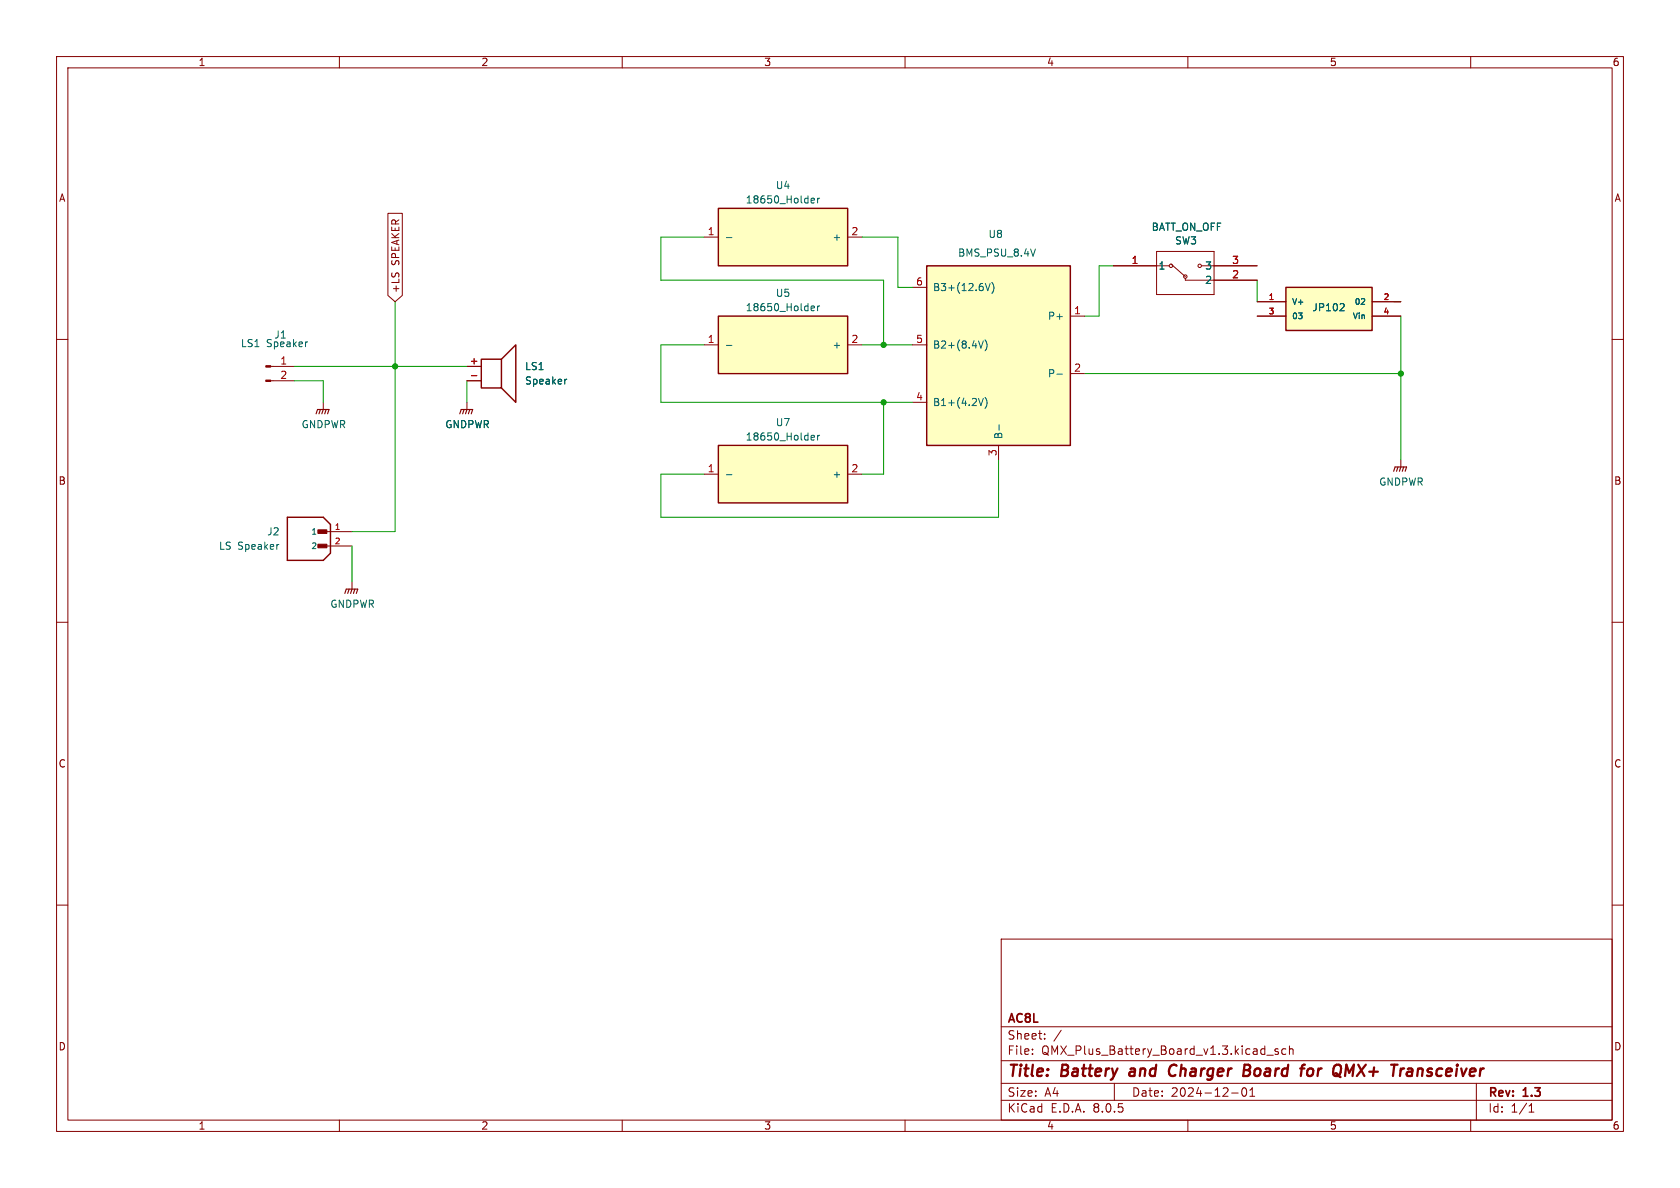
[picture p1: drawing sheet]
<svg xmlns="http://www.w3.org/2000/svg" width="297mm" height="210mm" viewBox="0 0 297 210" stroke-linecap="round" stroke-linejoin="round" font-family="sans-serif">
<g fill="none" stroke="#840000" stroke-width=".18">
<path d="M10 10h277v190h-277zM12 12h273v186h-273zM60 10v2M110 10v2M160 10v2M210 10v2M260 10v2M10 60h2M285 60h2M47.9 64.8h4.2M47.9 67.3h4.2M82.5 71.1v1.3"/>
<path d="M82.5 64.8h2.6M82.5 67.3h2.6M10 110h2M285 110h2M10 160h2M285 160h2M177 166h108v32h-108zM60 198v2M110 198v2M160 198v2M177 194.5h108M177 191.5h108"/>
<path d="M177 187.5h108M177 181.5h108M182.5 186.3v.1M182.5 185.5v.1M184.7 183.6v.1M184.7 182.8v.1M187.6 182.1l-1.3 2M197 191.5v3M210 198v2M217.7 193.2h1.2M220.2 192.4a1 1 0 0 1-.2 1.4 .81 .81 0 0 1-.3-1.4M221 193.8h.8"/>
<path d="M221 192.7l.4-.4v1.5M224 186.5h1.1M226 185.5l-.4-.1-.2 .2 .1 .2 .5 .2v.3h-.6M227.3 185.5l-.4-.1-.3 .3v.4l.1 .2h.6M228 185.5l.2-.1 .3 .1 .1 .9M228 184.9v1.5M260 198v2M261 191.5v6.5M270.3 196.6h.9M270.3 195.5l.4-.4v1.5"/>
</g>
<path d="M199.8 189.5l-.2 .4 .3 .3M206.7 189.7a.63 .63 0 0 0 1 .4M207.6 188.2a.88 .88 0 0 0-.9 .9M219.9 189.2h.7M220 188.2h.7a.49 .49 0 0 1 .3 .5 .49 .49 0 0 1-.4 .5M220.6 189.2l.2 .1a.58 .58 0 0 1-.3 .9h-.7M231.4 189a.5 .5 0 0 1 .8 .3l-.1 .5a.62 .62 0 0 1-.7 .4M238 188.2l.5 1.4 .9-1.4M248.7 190.1l.2 .1 .7-.1M248.9 189l.2-.1 .5 .1v1.2M249.7 189.4h-.7l-.3 .3" fill="none" stroke="#840000" stroke-width=".4"/>
<path d="M81.3 73.2l.2-.8h2.1l-.3 .8M82 72.4l-.2 .8M82.5 72.4l-.2 .8M83.1 72.4l-.3 .8" fill="none" stroke="#840000" stroke-width=".2"/>
<path d="M85.1 63.5h3.5v5.1h-3.5zM88.6 63.5l2.6-2.5v10.1l-2.6-2.5" fill="none" stroke="#840000" stroke-width=".25"/>
<path d="M83.3 66.4h1" fill="none" stroke="#a90000" stroke-width=".18"/>
<path d="M54.3 60.4h.1M100.2 67l-.3 .2" fill="none" stroke="#006464" stroke-width=".18"/>
<g fill="#840000" stroke="#840000" stroke-width=".18">
<path d="M47 67.2h.9v.2h-.9z"/>
<path d="M47 64.6h.9v.3h-.9z"/>
</g>
<path d="M127 78.7h22.9v10.2h-22.9z" fill="#ffffc2"/>
<path d="M127 78.7h22.9v10.2h-22.9z" fill="none" stroke="#840000" stroke-width=".25"/>
<path d="M124.5 83.8h2.5M149.9 83.8h2.5" fill="none" stroke="#840000" stroke-width=".18"/>
<path d="M143.4 77.7h.5M143.4 77l.4-.1 .2 .4-.6 .1M144.5 76.9v.9M144.9 76.9l-.4 .3M128.4 83.9h1" fill="none" stroke="#006464" stroke-width=".18"/>
<path d="M227.3 50.8h15.3v7.6h-15.3z" fill="#ffffc2"/>
<path d="M227.3 50.8h15.3v7.6h-15.3z" fill="none" stroke="#840000" stroke-width=".25"/>
<g fill="none" stroke="#840000" stroke-width=".18">
<path d="M196.8 47h9.9M204.5 44.5h10.1v7.6h-10.1zM207 46.7l2.5 2.2M209.5 49.2v.3h12.7M212.4 47h9.8M222.2 53.3h5.1M222.2 55.9h5.1M242.6 53.3h5M242.6 55.9h5"/>
<circle cx="207" cy="47" r=".3"/>
<circle cx="209.5" cy="48.9" r=".3"/>
<circle cx="212.1" cy="47" r=".3"/>
</g>
<path d="M237.4 53.7l.2 .2v.3l-.7 .7h.7" fill="none" stroke="#006464" stroke-width=".18"/>
<path d="M127 55.9h22.9v10.1h-22.9z" fill="#ffffc2"/>
<path d="M127 55.9h22.9v10.1h-22.9zM50.8 91.4h6.3l1.3 1.3v5.1l-1.3 1.3h-6.3z" fill="none" stroke="#840000" stroke-width=".25"/>
<path d="M57.1 71.1v1.3M124.5 61h2.5M149.9 61h2.5M57.1 94h5.1M57.1 96.5h5.1" fill="none" stroke="#840000" stroke-width=".18"/>
<path d="M143.4 54.9h.5M143.4 54.1h.4l.2 .3-.6 .1M144.5 54.1v.8M144.9 54.1l-.4 .2M128.4 61.1h1M49.2 96.3h.1" fill="none" stroke="#006464" stroke-width=".18"/>
<path d="M55.9 73.2l.2-.8h2.1l-.3 .8M56.6 72.4l-.2 .8M57.1 72.4l-.2 .8M57.7 72.4l-.3 .8" fill="none" stroke="#840000" stroke-width=".2"/>
<g fill="#840000" stroke="#840000" stroke-width=".18">
<path d="M56.2 96.2h1.6v.6h-1.6z"/>
<path d="M56.2 93.7h1.6v.6h-1.6z"/>
</g>
<path d="M163.8 47h25.4v31.7h-25.4z" fill="#ffffc2"/>
<path d="M163.8 47h25.4v31.7h-25.4z" fill="none" stroke="#840000" stroke-width=".25"/>
<path d="M161.3 50.8h2.5M189.2 55.9h2.6M161.3 71.1h2.5M161.3 61h2.5M176.5 78.7v2.6M189.2 66h2.6M62.2 102.9v1.2" fill="none" stroke="#840000" stroke-width=".18"/>
<path d="M174.2 50.1l.4 1.3 .4-1.3M175.3 49.9a1.46 1.46 0 0 1 0 2M183 44l-.4 1.3M173 70.4l.4 1.3 .4-1.3M173 60.3l.4 1.2 .4-1.2M174.1 70.2a1.46 1.46 0 0 1 0 2M174.1 60.1a1.46 1.46 0 0 1 0 1.9M176.6 75.1v1M186.8 66.1h1" fill="none" stroke="#006464" stroke-width=".18"/>
<path d="M61 104.9l.2-.8h2l-.2 .8M61.7 104.1l-.2 .8M62.2 104.1l-.2 .8M62.7 104.1l-.2 .8" fill="none" stroke="#840000" stroke-width=".2"/>
<path d="M127 36.8h22.9v10.2h-22.9z" fill="#ffffc2"/>
<path d="M127 36.8h22.9v10.2h-22.9z" fill="none" stroke="#840000" stroke-width=".25"/>
<g fill="none" stroke="#840000" stroke-width=".18">
<path d="M68.6 37.7h2.5v14.5l-1.3 1.1-1.2-1.1zM124.5 41.9h2.5M149.9 41.9h2.5M196.8 47h7.7M214.6 47h7.6M214.6 49.5h7.6M222.2 53.3h5.1M222.2 55.9h5.1M242.6 53.3h5M242.6 55.9h5M82.5 64.8h2.6M82.5 67.3h2.6"/>
<path d="M247.6 81.3v1.3"/>
</g>
<path d="M143.4 35.8h.5M143.4 35.1l.4-.1 .2 .3-.6 .2M144.5 35v.9M144.9 35l-.4 .3M128.4 42h1M237.4 53.7l.2 .2v.3l-.7 .7h.7M100.2 67l-.3 .2" fill="none" stroke="#006464" stroke-width=".18"/>
<path d="M246.4 83.3l.2-.7h2.1l-.3 .7M247.1 82.6l-.2 .7M247.6 82.6l-.2 .7M248.2 82.6l-.3 .7" fill="none" stroke="#840000" stroke-width=".2"/>
<g fill="none" stroke="#009600" stroke-width=".18">
<path d="M69.8 53.3v40.7h-7.6M124.5 41.9h-7.7v7.6h39.4v11.5M152.4 41.9h6.3v8.9h2.6M196.8 47h-2.5v8.9h-2.5M222.2 49.5v3.8M246.4 53.3h1.2M247.6 55.9v25.4M52.1 67.3h5v3.8M52.1 64.8h30.4M82.5 67.3v3.8M124.5 61h-7.7v10.1h44.5M152.4 61h8.9"/>
<path d="M156.2 71.1v12.7h-3.8M191.8 66h55.8M62.2 96.5v6.4M176.5 81.3v10.1h-59.7v-7.6h7.7"/>
</g>
<path d="M83.3 66.4h1" fill="none" stroke="#a90000" stroke-width=".18"/>
<g fill="#009600" stroke="#009600" stroke-width=".18">
<circle cx="156.2" cy="71.1" r=".46"/>
<circle cx="156.2" cy="61" r=".46"/>
<circle cx="247.6" cy="66" r=".46"/>
<circle cx="69.8" cy="64.8" r=".46"/>
</g>
<g font-size="2.8" fill="#840000">
<text x="178" y="190.9">Title:</text>
<text x="187.7" y="190.9">Battery</text>
<text x="200.6" y="190.9">and</text>
<text x="208.3" y="190.9">Charger</text>
<text x="222.2" y="190.9">Board</text>
<text x="233.2" y="190.9">for</text>
<text x="239.8" y="190.9">QMX+</text>
<text x="250.8" y="190.9">Transceiver</text>
</g>
<g font-size="2.1" fill="#840000">
<text x="178" y="184">Sheet:</text>
<text x="178" y="181.2">AC8L</text>
<text x="178" y="186.7">File:</text>
<text x="184.1" y="186.7">QMX_Plus_Battery_Board_v1.3.kicad_sch</text>
<text x="178" y="196.9">KiCad</text>
<text x="178" y="194.1">Size:</text>
<text x="184.7" y="194.1">A4</text>
<text x="185.7" y="196.9">E.D.A.</text>
<text x="193.3" y="196.9">8.0.5</text>
<text x="200" y="194.1">Date:</text>
<text x="207" y="194.1">2024-12-01</text>
<text x="263" y="194.3">Rev:</text>
<text x="263" y="196.9">Id:</text>
<text x="267.1" y="196.9">1/1</text>
<text x="269.4" y="194.3">1.3</text>
</g>
<g font-size="1.8" fill="#840000">
<text x="35" y="11.9">1</text>
<text x="85" y="11.9">2</text>
<text x="135" y="11.9">3</text>
<text x="185" y="11.9">4</text>
<text x="235" y="11.9">5</text>
<text x="285" y="11.9">6</text>
<text x="10.3" y="35.9">A</text>
<text x="285.3" y="35.9">A</text>
<text x="70.8" y="46.9" transform="rotate(-90 70.8 46.9)">SPEAKER</text>
<text x="70.8" y="51.9" transform="rotate(-90 70.8 51.9)">+LS</text>
<text x="10.3" y="85.9">B</text>
<text x="285.3" y="85.9">B</text>
<text x="10.3" y="135.9">C</text>
<text x="285.3" y="135.9">C</text>
<text x="10.3" y="185.9">D</text>
<text x="285.3" y="185.9">D</text>
<text x="35" y="199.9">1</text>
<text x="85" y="199.9">2</text>
<text x="135" y="199.9">3</text>
<text x="185" y="199.9">4</text>
<text x="235" y="199.9">5</text>
<text x="285" y="199.9">6</text>
</g>
<g font-size="1.8" fill="#006464">
<text x="137.1" y="33.6">U4</text>
<text x="131.7" y="36.2">18650_Holder</text>
<text x="203.5" y="41">BATT_ON_OFF</text>
<text x="147.1" y="42.8">+</text>
<text x="169.3" y="45.6">BMS_PSU_8.4V</text>
<text x="174.7" y="42.3">U8</text>
<text x="204.7" y="47.9">1</text>
<text x="207.6" y="43.4">SW3</text>
<text x="213" y="47.9">3</text>
<text x="137.1" y="52.7">U5</text>
<text x="164.8" y="51.7">B3+(12.6V)</text>
<text x="213" y="50.4">2</text>
<text x="131.7" y="55.2">18650_Holder</text>
<text x="185.2" y="56.7">P+</text>
<text x="231.9" y="55.2">JP102</text>
<text x="42.5" y="61.6">LS1</text>
<text x="47.1" y="61.6">Speaker</text>
<text x="48.4" y="60">J1</text>
<text x="92.7" y="65.6">LS1</text>
<text x="147.1" y="61.8">+</text>
<text x="164.8" y="61.8">B2+(8.4V)</text>
<text x="92.7" y="68.2">Speaker</text>
<text x="164.8" y="72">B1+(4.2V)</text>
<text x="185.2" y="66.9">P-</text>
<text x="53.2" y="75.9">GNDPWR</text>
<text x="78.6" y="75.9">GNDPWR</text>
<text x="137.1" y="75.5">U7</text>
<text x="177.4" y="77.7" transform="rotate(-90 177.4 77.7)">B-</text>
<text x="131.7" y="78.1">18650_Holder</text>
<text x="147.1" y="84.7">+</text>
<text x="243.7" y="86.1">GNDPWR</text>
<text x="47.1" y="94.8">J2</text>
<text x="38.6" y="97.4">LS</text>
<text x="42" y="97.4">Speaker</text>
<text x="58.3" y="107.6">GNDPWR</text>
</g>
<g font-size="1.8" fill="#a90000">
<text x="125" y="41.7">1</text>
<text x="150.4" y="41.7">2</text>
<text x="200" y="46.7">1</text>
<text x="217.7" y="46.7">3</text>
<text x="161.9" y="50.5">6</text>
<text x="217.7" y="49.3">2</text>
<text x="189.8" y="55.6">1</text>
<text x="49.5" y="64.5">1</text>
<text x="82.9" y="64.5">+</text>
<text x="125" y="60.7">1</text>
<text x="150.4" y="60.7">2</text>
<text x="161.9" y="60.7">5</text>
<text x="189.8" y="65.8">2</text>
<text x="49.5" y="67.1">2</text>
<text x="161.9" y="70.9">4</text>
<text x="125" y="83.6">1</text>
<text x="150.4" y="83.6">2</text>
<text x="176.3" y="80.7" transform="rotate(-90 176.3 80.7)">3</text>
</g>
<g font-size="1.4" fill="#a90000">
<text x="224.2" y="53.1">1</text>
<text x="244.5" y="53.1">2</text>
<text x="224.2" y="55.6">3</text>
<text x="244.5" y="55.6">4</text>
<text x="59.1" y="93.7">1</text>
<text x="59.1" y="96.3">2</text>
</g>
<g font-size="1.4" fill="#006464">
<text x="228.3" y="54.1">V+</text>
<text x="228.3" y="56.6">03</text>
<text x="239" y="56.6">Vin</text>
<text x="239.4" y="54.1">02</text>
<text x="54.9" y="94.7">1</text>
<text x="54.9" y="97.3">2</text>
</g>
</svg>
